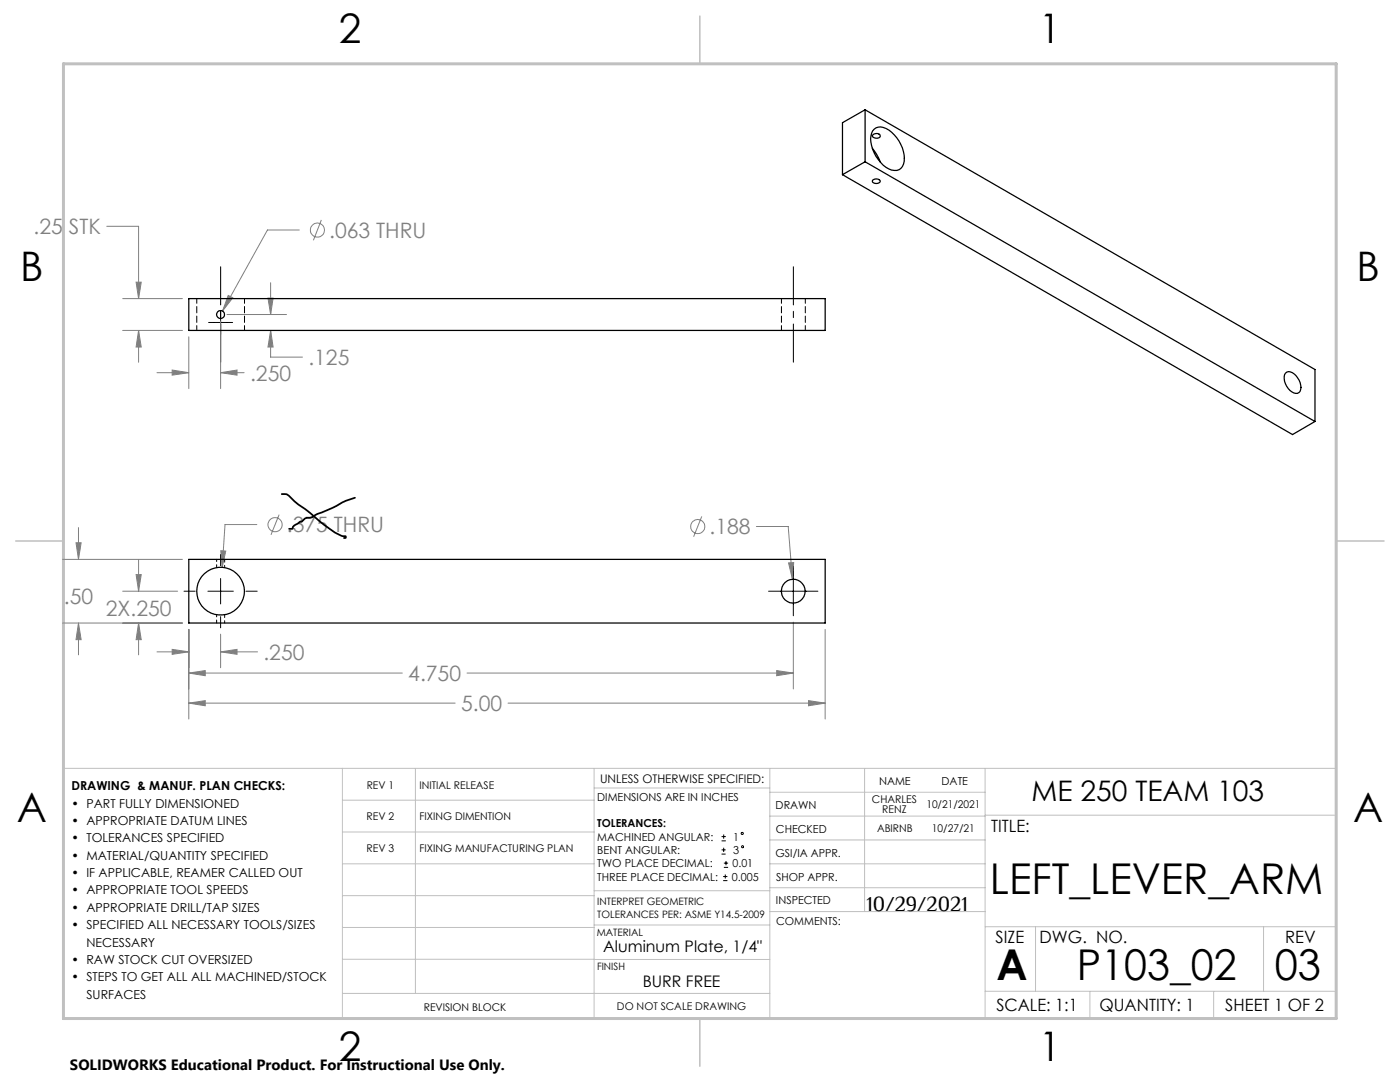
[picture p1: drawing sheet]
<svg xmlns="http://www.w3.org/2000/svg" width="279mm" height="216mm" viewBox="0 0 279 216" stroke-linecap="round" stroke-linejoin="round" font-family="sans-serif">
<g fill="none" stroke="#808080" stroke-width=".2">
<path d="M21.3 45.2h6.4v14.4M24.5 59.6h11.9M27.2 56.3h1l-.5 3.3zM45.5 58.9l1 .5-2.1 2.7zM53.5 59.5h1l-.5 3.3zM54 56.4v6.4M59.7 45.9h-6.3l-9 16.2M64.1 43.9l-1.6 4M24.5 65.9h11.9M27.7 65.9l.5 3.4h-1zM27.7 65.9v6.4M31.3 74.4h6.4"/>
<path d="M34.4 73.8l3.3 .6-3.3 .5zM37.7 67.2v10.3M44 74.4l3.3-.6v1.1zM44 64v13.5M44 74.4h4.7M45.3 62.8h11.9M54 65.9l.5 3.4h-1zM54 65.9v5.4h6.4M12.5 111.6h23.9M15.2 108.3h1l-.5 3.3zM15.7 105.3v6.3M24.5 118h11"/>
<path d="M27.2 114.7h1l-.5 3.3zM27.7 111.6v6.4M44.1 109.9l.9 .1-.7 3.2zM51.3 104.7h-6.4l-.6 8.5M55.7 102.7l-1.6 4M140.1 103l-1.7 4.1M151 105.1h6.3l.9 10.5M157.4 112.3h1l-.2 3.3zM12.5 124.3h23.9M15.7 124.3l.5 3.3h-1zM15.7 124.3v6.4M27.7 124.3l.5 3.3h-1z"/>
<path d="M27.7 124.3v6.4M31.3 130.1h6.4M34.4 129.6l3.3 .5-3.3 .5zM37.7 134.3l3.3-.5v1zM37.7 125.6v17.9M37.7 134.3h42.6M44 130.1l3.3-.5v1zM44 126.5v6.7M44 130.1h7.4M93.2 134.3h65.1M155 133.8l3.3 .5-3.3 .5zM158.3 124.1v13.4"/>
<path d="M161.4 139.8l3.3 .5-3.3 .5zM164.7 125.6v17.9M37.7 140.3l3.3-.5v1zM37.7 140.3h53.1M101.4 140.3h63.3"/>
<circle cx="63.4" cy="45.9" r="1.41"/>
<circle cx="54.9" cy="104.7" r="1.42"/>
<circle cx="139.3" cy="105.1" r="1.4"/>
</g>
<g fill="none" stroke="#000" stroke-width=".2">
<path d="M41.6 64.3h4.8M44 61.9v4.8M36.7 118h2.2M41.5 118h5.1M44 110.7v2.2M44 115.4v5.1M49.1 118h2.2M153.4 118h9.8M158.3 113v9.9M44 123v2.3M144 167.8h.9M144 166.9h.9"/>
<path d="M144 170.4h.8M144 169.6h.8M144.3 175.7h.9M144.3 174.9h.9M144.4 166.5v.9M144.4 169.2v.8M144.5 173.1h.8M144.5 172.2h.8M144.7 174.5v.8M144.9 171.8v.8"/>
<circle cx="148.1" cy="166.3" r=".21"/>
<circle cx="148.2" cy="169" r=".21"/>
</g>
<path d="M44 72.3v-19.1M158.3 72.3v-19.1" fill="none" stroke="#000" stroke-width=".2" stroke-dasharray="15.2 1.3 1.3 1.3" stroke-dashoffset="7.6"/>
<g fill="none" stroke="#c0c0c0" stroke-width=".2">
<path d="M12.7 153.3h254v49.9h-240M68.3 153.3v49.9M68.3 159.7h50.3M82.9 153.3v44.9M118.6 153.3v49.9M118.6 157.2h35M153.6 153.3v49.9M153.6 158.1h43M172.5 153.3v28.6M196.6 153.3v49.9M68.3 166h50.3M68.3 178.7h50.3"/>
<path d="M68.3 172.4h50.3M118.6 177.7h35M153.6 162.8h43M153.6 177.1h43M153.6 172.4h43M153.6 167.6h43M196.6 162.7h70.1M68.3 198.2h85.3M68.3 191.4l85.3 .1M68.3 185.1h50.3M118.6 184.6h35M153.6 181.9h43"/>
<path d="M196.6 184.9h70.1M196.6 197.8h70.1M206.7 184.9v12.9M217.5 197.8v5.4M242.2 197.8v5.4M252.2 184.9v12.9"/>
</g>
<path d="M139.7 3.2v9.5M3.1 107.9h9.6M266.7 107.9h9.5M139.7 203.2v9.6" fill="none" stroke="#c0c0c0" stroke-width=".3"/>
<path d="M12.7 12.7h254v190.5h-254z" fill="none" stroke="#c0c0c0" stroke-width=".6"/>
<path d="M37.7 140.3l3.3-.5v1zM161.4 139.8l3.3 .5-3.3 .5zM15.2 108.3h1l-.5 3.3zM15.7 124.3l.5 3.3h-1zM44.1 109.9l.2 3.3 .7-3.2zM157.4 112.3l.8 3.3 .2-3.3zM44 130.1l3.3-.5v1zM34.4 129.6l3.3 .5-3.3 .5zM27.7 124.3l.5 3.3h-1zM27.2 114.7h1l-.5 3.3zM155 133.8l3.3 .5-3.3 .5zM37.7 134.3l3.3-.5v1zM27.2 56.3h1l-.5 3.3zM27.7 65.9l.5 3.4h-1zM45.5 58.9l-1.1 3.2 2.1-2.7zM53.5 59.5h1l-.5 3.3zM54 65.9l.5 3.4h-1zM44 74.4l3.3-.6v1.1zM34.4 73.8l3.3 .6-3.3 .5z" fill="#808080"/>
<g fill="none" stroke="#000" stroke-width=".25">
<path d="M168.1 34.9l89.9 51.8 4.4-2.6M172.6 21.9l89.8 51.8v10.4M172.6 32.3l89.8 51.8M172.6 21.9v10.4M172.6 32.3l-4.5 2.6M172.6 21.9l-4.5 2.6v10.4M174.1 29.6l.8 1.1 .8 1.6M174.1 36l.8-.3a.59 .59 0 0 1 .7 .6l-.7 .3a.59 .59 0 0 1-.8-.6zM174.1 27a.89 .89 0 0 1 1.6 .2 .94 .94 0 0 1-1.6-.1zM174.5 25.8a2.32 2.32 0 0 1 2.9 .2 7 7 0 0 1 2.9 6.8 1.86 1.86 0 0 1-2.9 .9 7.1 7.1 0 0 1-3.6-6.6l.4-1zM37.7 59.6h127v6.3h-127zM256.5 74.5a1.4 1.4 0 0 1 2.1 .4 2.76 2.76 0 0 1 .7 3.4 1.65 1.65 0 0 1-2.2-.8 2.84 2.84 0 0 1-.6-3z"/>
<path d="M37.7 111.6h127v12.7h-127z"/>
<circle cx="44" cy="62.8" r=".79"/>
<circle cx="44" cy="118" r="4.8"/>
<circle cx="158.3" cy="118" r="2.38"/>
</g>
<path d="M43.2 111.6v1.7M44.8 113.3v-1.7M43.2 122.6v1.7M44.8 124.3v-1.7" fill="none" stroke="#000" stroke-width=".2" stroke-dasharray="1.3 .6" stroke-dashoffset=".8"/>
<path d="M39.3 59.6v6.3M156 59.6v6.3M48.8 65.9v-6.3M160.7 65.9v-6.3" fill="none" stroke="#000" stroke-width=".2" stroke-dasharray="1.3 .6" stroke-dashoffset=".3"/>
<path d="M56.2 98.6a1.84 1.84 0 0 1 2 .9l1.1 1 1.8 1.2a32.7 32.7 0 0 0 7.1 5.2l.8 .1v.3l-.4 .1M70.8 99.3l-1.6 .6a36 36 0 0 1-6 2.7 2.6 2.6 0 0 1-2.2 .8l-.8 .7-.5 .1a2.41 2.41 0 0 0-1.3 1.1v.2h-.7" fill="none" stroke="#000" stroke-width=".35"/>
<g font-size="8.5">
<text x="197.6" y="178.4">LEFT_LEVER_ARM</text>
<text x="198.9" y="195.5">A</text>
<text x="214.9" y="195.5">P103_02</text>
<text x="254.4" y="195.5">03</text>
</g>
<g font-size="8.1">
<text x="67.6" y="8.5">2</text>
<text x="207.3" y="8.5">1</text>
<text x="4" y="56.2">B</text>
<text x="270.7" y="56.2">B</text>
<text x="3.3" y="164.1">A</text>
<text x="270" y="164.1">A</text>
<text x="67.6" y="211.7">2</text>
<text x="207.3" y="211.7">1</text>
</g>
<text font-size="5.6" x="205.9" y="159.9">ME 250 TEAM 103</text>
<g font-size="4.2" fill="#808080">
<text x="6.7" y="46.7">.25 STK</text>
<text x="65.7" y="47.4">.063 THRU</text>
<text x="49.9" y="75.9">.250</text>
<text x="61.5" y="72.9">.125</text>
<text x="57.2" y="106.2">.375 THRU</text>
<text x="141.6" y="106.6">.188</text>
<text x="12.8" y="120.4">.50</text>
<text x="21.1" y="122.9">2X.250</text>
<text x="52.6" y="131.7">.250</text>
<text x="81.5" y="135.9">4.750</text>
<text x="92" y="141.9">5.00</text>
</g>
<text font-size="4.2" x="172.9" y="181.7">10/29/2021</text>
<g font-size="3.4">
<text x="197.8" y="166">TITLE:</text>
<text x="198.7" y="188.1">SIZE</text>
<text x="207.5" y="188.1">DWG. NO.</text>
<text x="256.5" y="188.2">REV</text>
<text x="198.8" y="201.7">SCALE: 1:1</text>
<text x="219.4" y="201.7">QUANTITY: 1</text>
<text x="244.5" y="201.7">SHEET 1 OF 2</text>
</g>
<g font-size="3.2">
<text x="120.4" y="189.9">Aluminum Plate, 1/4&quot;</text>
<text x="128.3" y="197">BURR FREE</text>
</g>
<text font-size="3" x="14" y="213.5">SOLIDWORKS Educational Product. For Instructional Use Only.</text>
<g font-size="2.5">
<text x="14.2" y="157.7">DRAWING &amp; MANUF. PLAN CHECKS:</text>
<text x="14.2" y="161.1">• PART FULLY DIMENSIONED</text>
<text x="14.2" y="164.6">• APPROPRIATE DATUM LINES</text>
<text x="14.2" y="168.1">• TOLERANCES SPECIFIED</text>
<text x="14.2" y="171.5">• MATERIAL/QUANTITY SPECIFIED</text>
<text x="14.2" y="175">• IF APPLICABLE, REAMER CALLED OUT</text>
<text x="14.2" y="178.5">• APPROPRIATE TOOL SPEEDS</text>
<text x="14.2" y="181.9">• APPROPRIATE DRILL/TAP SIZES</text>
<text x="14.2" y="185.4">• SPECIFIED ALL NECESSARY TOOLS/SIZES</text>
<text x="17.2" y="188.9">NECESSARY</text>
<text x="14.2" y="192.4">• RAW STOCK CUT OVERSIZED</text>
<text x="14.2" y="195.8">• STEPS TO GET ALL ALL MACHINED/STOCK</text>
<text x="17.2" y="199.3">SURFACES</text>
</g>
<text font-size="2.4" x="119.8" y="156.2">UNLESS OTHERWISE SPECIFIED:</text>
<g font-size="2.2">
<text x="119.2" y="159.8">DIMENSIONS ARE IN INCHES</text>
<text x="154.8" y="161.4">DRAWN</text>
<text x="175.4" y="156.6">NAME</text>
<text x="187.9" y="156.7">DATE</text>
<text x="119.2" y="165.1">TOLERANCES:</text>
<text x="119.2" y="167.8">MACHINED ANGULAR:</text>
<text x="146.3" y="167.8">1</text>
<text x="154.9" y="166.3">CHECKED</text>
<text x="119.2" y="173.1">TWO PLACE DECIMAL:</text>
<text x="119.2" y="170.4">BENT ANGULAR:</text>
<text x="146.2" y="173.1">0.01</text>
<text x="146.4" y="170.4">3</text>
<text x="154.8" y="170.9">GSI/IA APPR.</text>
<text x="119.2" y="175.7">THREE PLACE DECIMAL:</text>
<text x="146.1" y="175.7">0.005</text>
<text x="154.9" y="175.7">SHOP APPR.</text>
<text x="154.9" y="180.4">INSPECTED</text>
<text x="154.9" y="184.6">COMMENTS:</text>
</g>
<g font-size="2.1">
<text x="73.2" y="157.4">REV 1</text>
<text x="83.7" y="157.4">INITIAL RELEASE</text>
<text x="174" y="160.2">CHARLES</text>
<text x="184.9" y="161.2">10/21/2021</text>
<text x="73.1" y="163.6">REV 2</text>
<text x="83.7" y="163.6">FIXING DIMENTION</text>
<text x="175" y="166.1">ABIRNB</text>
<text x="176.1" y="162.3">RENZ</text>
<text x="186" y="166.1">10/27/21</text>
<text x="73.1" y="170.1">REV 3</text>
<text x="83.7" y="170.1">FIXING MANUFACTURING PLAN</text>
<text x="84.6" y="201.7">REVISION BLOCK</text>
<text x="123.1" y="201.6">DO NOT SCALE DRAWING</text>
</g>
<g font-size="2">
<text x="119.2" y="180.6">INTERPRET GEOMETRIC</text>
<text x="119.2" y="183.1">TOLERANCES PER: ASME Y14.5-2009</text>
<text x="119.1" y="186.7">MATERIAL</text>
<text x="119.1" y="193.5">FINISH</text>
</g>
</svg>
